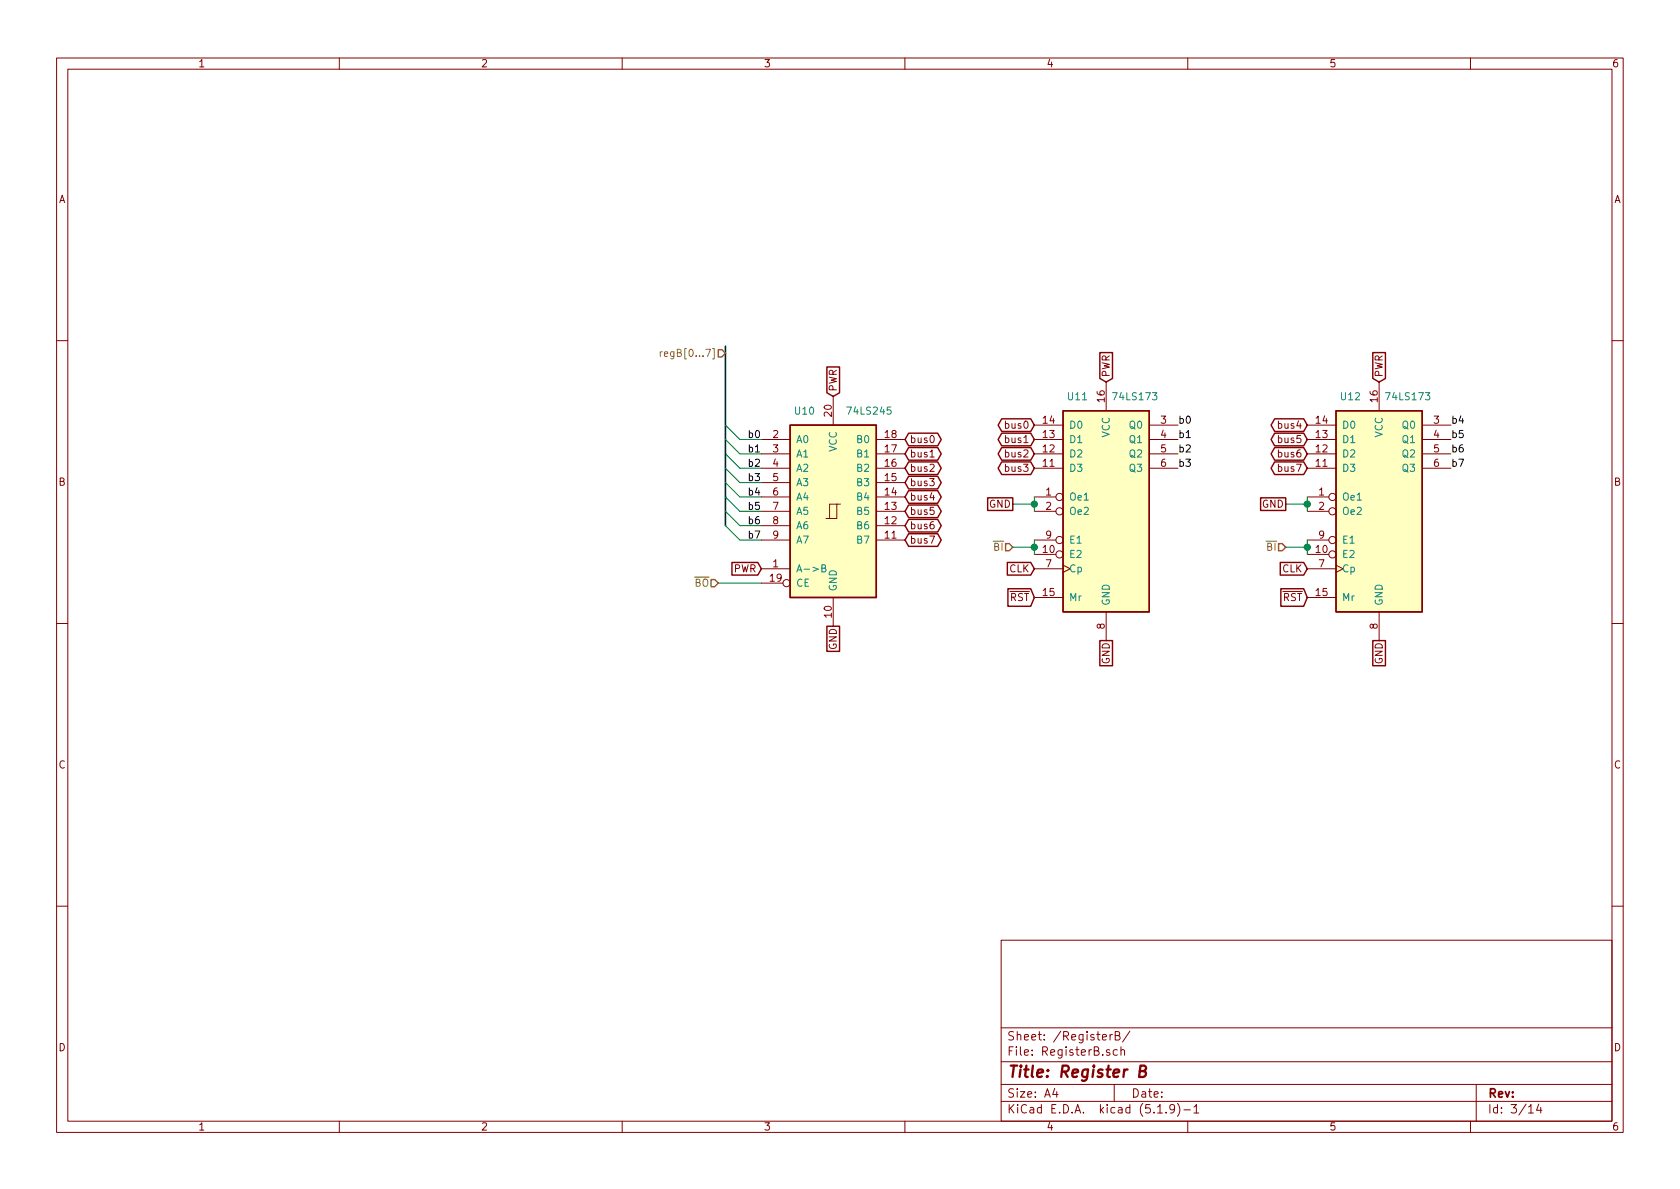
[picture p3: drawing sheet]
<svg xmlns="http://www.w3.org/2000/svg" width="297mm" height="210mm" viewBox="0 0 297 210" stroke-linecap="round" stroke-linejoin="round" font-family="sans-serif">
<g fill="none" stroke="#840000" stroke-width=".18">
<path d="M10 10.3h277v189.9h-277zM12 12.2h273v186.1h-273zM60 10.3v1.9M110 10.3v1.9M160 10.3v1.9M210 10.3v1.9M260 10.3v1.9M10 60.2h2M134.6 77.7h5.1M147.3 70.1v5.1M154.9 77.7h5.1M182.9 77.7h5.1"/>
<path d="M182.9 75.2h5.1M195.6 67.6v5M203.2 77.7h5.1M203.2 75.2h5.1M231.1 77.7h5.1M231.1 75.2h5.1M243.8 67.6v5M251.5 77.7h5M251.5 75.2h5M285 60.2h2M134.6 95.5h5.1M134.6 93h5.1"/>
<path d="M134.6 90.4h5.1M134.6 87.9h5.1M134.6 85.3h5.1M134.6 82.8h5.1M134.6 80.3h5.1M148 89.1h-1.3v2.6M148.6 89.1h-.6v2.6h-2M154.9 95.5h5.1M154.9 93h5.1M154.9 90.4h5.1M154.9 87.9h5.1M154.9 85.3h5.1"/>
<path d="M154.9 82.8h5.1M154.9 80.3h5.1M164.4 94.8h.8l-.5 1.3M164.4 82.2l.5-.1 .3 .3-.8 1h.8M164.4 80.8h.8M164.7 87.1l-.3 .9h.8M182.9 95.5h3.8M182.9 90.4h3.8M182.9 87.9h3.8M182.9 82.8h5.1M182.9 80.3h5.1M182.9 98h3.8"/>
<path d="M188 99.9l1.2 .7-1.2 .6M203.2 82.8h5.1M203.2 80.3h5.1M231.1 95.5h3.8M231.1 90.4h3.8M231.1 87.9h3.8M231.1 82.8h5.1M231.1 80.3h5.1M231.1 98h3.8M236.2 99.9l1.3 .7-1.3 .6M251.5 82.8h5M251.5 80.3h5"/>
<path d="M10 110.3h2M134.6 100.6h5.1M134.6 103.1h3.8M147.3 105.7v5M182.9 100.6h5.1M182.9 105.7h5.1M195.6 108.2v5.1M231.1 100.6h5.1M231.1 105.7h5.1M243.8 108.2v5.1M285 110.3h2M10 160.2h2"/>
<path d="M177 166.3h108v32h-108zM285 160.2h2M60 198.3v1.9M110 198.3v1.9M160 198.3v1.9M177 194.8h108M177 191.8h108M177 187.8h108M177 181.8h108M186.5 192.5l-.4 1h1M186.8 193v1M196.2 185.7l-.4-.1-.2 .2 .1 .2 .5 .2v.3h-.6"/>
<path d="M196.3 182.9v1M196.7 182.9l-.4 .3M197 191.8v3M197.2 183.1l.7-.1 .1-.3-.2-.2-.6-.1v1.5h.6l.2-.3a.41 .41 0 0 0-.3-.5M197.6 185.7l-.5-.1-.3 .3 .1 .6 .2 .1 .5-.1M198.2 185.7l.2-.1 .4 .1v.9M198.2 185.1v1.5M199.8 182.3l-1.3 2M204.7 196.8h.8M206.2 196.7v.1M207.7 196l-.1 .1a.48 .48 0 0 1-.6 .1l-.2-.2 .2-.6a.48 .48 0 0 1 .6 .1 1.27 1.27 0 0 1-.2 1.2l-.4 .1M208.2 195.1a1.71 1.71 0 0 1 0 2.3"/>
<path d="M209.3 196.3h1.2M210 198.3v1.9M211.1 195.8l.4-.5v1.5M211.1 196.8h.9M260 198.3v1.9M261 191.8v6.5M270.3 195.8l.4-.5v1.5M270.3 196.8h.8M272.1 195.2l-.4 1.1h.9M272.4 195.8v1"/>
<circle cx="187.3" cy="95.5" r=".63"/>
<circle cx="187.3" cy="90.4" r=".63"/>
<circle cx="187.3" cy="87.9" r=".63"/>
<circle cx="187.3" cy="98" r=".63"/>
<circle cx="235.6" cy="95.5" r=".63"/>
<circle cx="235.6" cy="90.4" r=".63"/>
<circle cx="235.6" cy="87.9" r=".63"/>
<circle cx="235.6" cy="98" r=".63"/>
<circle cx="139.1" cy="103.1" r=".63"/>
</g>
<path d="M201.5 189.4l.9-.1a.47 .47 0 0 0 .2-.5 .47 .47 0 0 0-.3-.4h-.6l-.3 2h.8a.53 .53 0 0 0 .4-.5 .53 .53 0 0 0-.4-.5" fill="none" stroke="#840000" stroke-width=".41"/>
<g fill="#ffffc2" stroke="#ffffc2" stroke-width=".18">
<path d="M139.7 75.2h15.2v30.5h-15.2z"/>
<path d="M188 72.6h15.2v35.6h-15.2z"/>
<path d="M236.2 72.6h15.3v35.6h-15.3z"/>
</g>
<g fill="none" stroke="#840000" stroke-width=".25">
<path d="M139.7 75.2h15.2v30.5h-15.2zM146.2 64.9h2.2v4.6l-1.1 .6-1.1-.6zM160.7 79.1h5.1l.6 1.2-.6 1.1h-5.1l-.7-1.1zM160.7 76.6h5.1l.6 1.1-.6 1.1h-5.1l-.7-1.1zM177.1 79.1h5.1l.7 1.2-.7 1.1h-5.1l-.6-1.1zM177.1 76.6h5.1l.7 1.1-.7 1.1h-5.1l-.6-1.1zM177.1 74.1h5.1l.7 1.1-.7 1.1h-5.1l-.6-1.1zM188 72.6h15.2v35.6h-15.2zM194.5 62.4h2.2v4.5l-1.1 .7-1.1-.7zM225.4 74.1h5.1l.6 1.1-.6 1.1h-5.1l-.7-1.1zM225.4 76.6h5.1l.6 1.1-.6 1.1h-5.1l-.7-1.1zM225.4 79.1h5.1l.6 1.2-.6 1.1h-5.1l-.7-1.1z"/>
<path d="M236.2 72.6h15.3v35.6h-15.3zM242.7 62.4h2.3v4.5l-1.2 .7-1.1-.7zM129.4 99.5h4.6l.6 1.1-.6 1.1h-4.6zM160.7 89.3h5.1l.6 1.1-.6 1.1h-5.1l-.7-1.1zM160.7 94.4h5.1l.6 1.1-.6 1.1h-5.1l-.7-1.1zM160.7 91.8h5.1l.6 1.2-.6 1.1h-5.1l-.7-1.1zM160.7 86.8h5.1l.6 1.1-.6 1.1h-5.1l-.7-1.1zM160.7 84.2h5.1l.6 1.1-.6 1.2h-5.1l-.7-1.2zM160.7 81.7h5.1l.6 1.1-.6 1.1h-5.1l-.7-1.1zM174.6 88h4.5v2.3h-4.5zM177.1 81.7h5.1l.7 1.1-.7 1.1h-5.1l-.6-1.1zM178.1 99.5h4.1l.7 1.1-.7 1.1h-4.1z"/>
<path d="M222.9 88h4.4v2.3h-4.4zM225.4 81.7h5.1l.6 1.1-.6 1.1h-5.1l-.7-1.1zM226.4 99.5h4.1l.6 1.1-.6 1.1h-4.1zM146.2 110.7h2.2v4.5h-2.2zM178.2 104.1h4l.7 1.6-.7 1.5h-4zM194.5 113.3h2.2v4.4h-2.2zM226.5 104.1h4l.6 1.6-.6 1.5h-4zM242.7 113.3h2.3v4.4h-2.3z"/>
</g>
<path d="M145.3 100.5l.6-.1v-.4l-.6-.1v1.2h.5l.2-.2v-.2l-.3-.2" fill="none" stroke="#008484" stroke-width=".18"/>
<path d="M128.3 61.2v31.8" fill="none" stroke="#000084" stroke-width=".3"/>
<g fill="none" stroke="#008400" stroke-width=".18">
<path d="M128.3 77.7l2.5 2.6h3.8M128.3 75.2l2.5 2.5h3.8M128.3 90.4l2.5 2.6h3.8M128.3 93l2.5 2.5h3.8M128.3 87.9l2.5 2.5h3.8M128.3 85.3l2.5 2.6h3.8M128.3 82.8l2.5 2.5h3.8M128.3 80.3l2.5 2.5h3.8M179.1 89.1h3.8M179.1 96.8h3.8M182.9 87.9v2.5M182.9 95.5v2.5"/>
<path d="M227.3 89.1h3.8M227.3 96.8h3.8M231.1 87.9v2.5M231.1 95.5v2.5M127 103.1h7.6"/>
</g>
<path d="M127 61.8h.6l.7 .7-.7 .6h-.6zM177.8 96.1h.6l.7 .7-.7 .6h-.6zM226.1 96.1h.6l.6 .7-.6 .6h-.6zM125.7 102.5h.7l.6 .6-.6 .7h-.7z" fill="none" stroke="#848400" stroke-width=".25"/>
<path d="M116.7 62.2v.8M117.1 62.2l-.4 .2M117.5 62.6l.6-.1-.1-.3h-.3l-.2 .2v.6h.5" fill="none" stroke="#848400" stroke-width=".18"/>
<g fill="#008400" stroke="#008400" stroke-width=".25">
<circle cx="231.1" cy="96.8" r=".51"/>
<circle cx="231.1" cy="89.1" r=".51"/>
<circle cx="182.9" cy="89.1" r=".51"/>
<circle cx="182.9" cy="96.8" r=".51"/>
</g>
<text font-size="2.8" fill="#840000" x="178" y="190.5">Title: Register B</text>
<g font-size="2.1" fill="#840000">
<text x="178" y="184">Sheet: /RegisterB/</text>
<text x="178" y="186.7">File: RegisterB.sch</text>
<text x="178" y="196.9">KiCad E.D.A. kicad (5.1.9)-1</text>
<text x="178" y="194.1">Size: A4</text>
<text x="200" y="194.1">Date:</text>
<text x="263" y="194.1">Rev:</text>
<text x="263" y="196.9">Id: 3/14</text>
</g>
<g font-size="1.8" fill="#840000">
<text x="35" y="11.9">1</text>
<text x="85" y="11.9">2</text>
<text x="135" y="11.9">3</text>
<text x="185" y="11.9">4</text>
<text x="235" y="11.9">5</text>
<text x="285" y="11.9">6</text>
<text x="10.4" y="35.9">A</text>
<text x="285.4" y="35.9">A</text>
<text x="148" y="69.3" transform="rotate(-90 148 69.3)">PWR</text>
<text x="195.3" y="71.1" transform="rotate(-90 195.3 71.1)">16</text>
<text x="196.2" y="66.8" transform="rotate(-90 196.2 66.8)">PWR</text>
<text x="243.6" y="71.1" transform="rotate(-90 243.6 71.1)">16</text>
<text x="244.5" y="66.8" transform="rotate(-90 244.5 66.8)">PWR</text>
<text x="136.7" y="77.5">2</text>
<text x="147.1" y="73.6" transform="rotate(-90 147.1 73.6)">20</text>
<text x="156.5" y="77.5">18</text>
<text x="178" y="75.8">bus0</text>
<text x="184.5" y="77.5">13</text>
<text x="184.5" y="74.9">14</text>
<text x="205.3" y="74.9">3</text>
<text x="205.3" y="77.5">4</text>
<text x="226.2" y="75.8">bus4</text>
<text x="232.7" y="77.5">13</text>
<text x="232.7" y="74.9">14</text>
<text x="253.5" y="74.9">3</text>
<text x="253.5" y="77.5">4</text>
<text x="136.7" y="80">3</text>
<text x="136.7" y="82.5">4</text>
<text x="156.5" y="82.5">16</text>
<text x="156.5" y="80">17</text>
<text x="160.8" y="83.4">bus2</text>
<text x="160.8" y="80.9">bus1</text>
<text x="160.8" y="78.4">bus0</text>
<text x="178" y="80.9">bus2</text>
<text x="178" y="83.4">bus3</text>
<text x="178" y="78.4">bus1</text>
<text x="184.5" y="82.5">11</text>
<text x="184.5" y="80">12</text>
<text x="205.3" y="80">5</text>
<text x="205.3" y="82.5">6</text>
<text x="226.2" y="78.4">bus5</text>
<text x="226.2" y="80.9">bus6</text>
<text x="226.2" y="83.4">bus7</text>
<text x="232.7" y="82.5">11</text>
<text x="232.7" y="80">12</text>
<text x="253.5" y="80">5</text>
<text x="253.5" y="82.5">6</text>
<text x="10.4" y="85.9">B</text>
<text x="136.7" y="85.1">5</text>
<text x="136.7" y="87.6">6</text>
<text x="156.5" y="87.6">14</text>
<text x="156.5" y="85.1">15</text>
<text x="160.8" y="88.5">bus4</text>
<text x="160.8" y="86">bus3</text>
<text x="174.9" y="89.8">GND</text>
<text x="184.9" y="87.6">1</text>
<text x="223.1" y="89.8">GND</text>
<text x="233.2" y="87.6">1</text>
<text x="285.4" y="85.9">B</text>
<text x="136.7" y="90.2">7</text>
<text x="136.7" y="92.7">8</text>
<text x="136.7" y="95.2">9</text>
<text x="156.5" y="95.2">11</text>
<text x="156.5" y="92.7">12</text>
<text x="156.5" y="90.2">13</text>
<text x="160.8" y="91.1">bus5</text>
<text x="160.8" y="93.6">bus6</text>
<text x="184.9" y="90.2">2</text>
<text x="184.9" y="95.2">9</text>
<text x="233.2" y="90.2">2</text>
<text x="233.2" y="95.2">9</text>
<text x="129.7" y="101.2">PWR</text>
<text x="136.7" y="100.3">1</text>
<text x="160.8" y="96.1">bus7</text>
<text x="178.5" y="101.2">CLK</text>
<text x="184.5" y="97.8">10</text>
<text x="184.9" y="100.3">7</text>
<text x="226.7" y="101.2">CLK</text>
<text x="232.7" y="97.8">10</text>
<text x="233.2" y="100.3">7</text>
<text x="136.2" y="102.9">19</text>
<text x="178.6" y="106.3">RST</text>
<text x="184.5" y="105.4">15</text>
<text x="226.8" y="106.3">RST</text>
<text x="232.7" y="105.4">15</text>
<text x="147.1" y="109.2" transform="rotate(-90 147.1 109.2)">10</text>
<text x="195.3" y="111.2" transform="rotate(-90 195.3 111.2)">8</text>
<text x="243.6" y="111.2" transform="rotate(-90 243.6 111.2)">8</text>
<text x="148" y="114.9" transform="rotate(-90 148 114.9)">GND</text>
<text x="196.2" y="117.5" transform="rotate(-90 196.2 117.5)">GND</text>
<text x="244.5" y="117.5" transform="rotate(-90 244.5 117.5)">GND</text>
<text x="10.4" y="135.9">C</text>
<text x="285.4" y="135.9">C</text>
<text x="10.4" y="185.9">D</text>
<text x="285.4" y="185.9">D</text>
<text x="35" y="199.9">1</text>
<text x="85" y="199.9">2</text>
<text x="135" y="199.9">3</text>
<text x="185" y="199.9">4</text>
<text x="235" y="199.9">5</text>
<text x="285" y="199.9">6</text>
</g>
<g font-size="1.8" fill="#848400">
<text x="118.1" y="63.1">regB[0...7]</text>
<text x="175.8" y="97.4">BI</text>
<text x="224" y="97.4">BI</text>
<text x="122.8" y="103.8">BO</text>
</g>
<g font-size="1.8" fill="#008484">
<text x="188.9" y="70.8">U11</text>
<text x="197.1" y="70.8">74LS173</text>
<text x="237.1" y="70.8">U12</text>
<text x="245.3" y="70.8">74LS173</text>
<text x="140.6" y="73.3">U10</text>
<text x="150.1" y="73.3">74LS245</text>
<text x="189" y="75.8">D0</text>
<text x="196.2" y="77.4" transform="rotate(-90 196.2 77.4)">VCC</text>
<text x="199.8" y="75.8">Q0</text>
<text x="237.2" y="75.8">D0</text>
<text x="244.5" y="77.4" transform="rotate(-90 244.5 77.4)">VCC</text>
<text x="248.1" y="75.8">Q0</text>
<text x="140.7" y="78.4">A0</text>
<text x="140.7" y="80.9">A1</text>
<text x="140.7" y="83.4">A2</text>
<text x="148" y="79.9" transform="rotate(-90 148 79.9)">VCC</text>
<text x="151.7" y="83.4">B2</text>
<text x="151.7" y="80.9">B1</text>
<text x="151.7" y="78.4">B0</text>
<text x="189" y="83.4">D3</text>
<text x="189" y="80.9">D2</text>
<text x="189" y="78.4">D1</text>
<text x="199.8" y="78.4">Q1</text>
<text x="199.8" y="80.9">Q2</text>
<text x="199.8" y="83.4">Q3</text>
<text x="237.2" y="83.4">D3</text>
<text x="237.2" y="80.9">D2</text>
<text x="237.2" y="78.4">D1</text>
<text x="248.1" y="78.4">Q1</text>
<text x="248.1" y="80.9">Q2</text>
<text x="248.1" y="83.4">Q3</text>
<text x="140.7" y="86">A3</text>
<text x="140.7" y="88.5">A4</text>
<text x="151.7" y="88.5">B4</text>
<text x="151.7" y="86">B3</text>
<text x="189" y="88.5">Oe1</text>
<text x="237.2" y="88.5">Oe1</text>
<text x="140.7" y="91.1">A5</text>
<text x="140.7" y="93.6">A6</text>
<text x="151.7" y="93.6">B6</text>
<text x="151.7" y="91.1">B5</text>
<text x="189" y="91.1">Oe2</text>
<text x="237.2" y="91.1">Oe2</text>
<text x="140.7" y="101.2">A-&gt;B</text>
<text x="140.7" y="96.1">A7</text>
<text x="151.7" y="96.1">B7</text>
<text x="189" y="98.7">E2</text>
<text x="189" y="101.2">Cp</text>
<text x="189" y="96.1">E1</text>
<text x="237.2" y="98.7">E2</text>
<text x="237.2" y="101.2">Cp</text>
<text x="237.2" y="96.1">E1</text>
<text x="140.7" y="103.8">CE</text>
<text x="148" y="104.6" transform="rotate(-90 148 104.6)">GND</text>
<text x="189" y="106.3">Mr</text>
<text x="196.2" y="107.2" transform="rotate(-90 196.2 107.2)">GND</text>
<text x="237.2" y="106.3">Mr</text>
<text x="244.5" y="107.2" transform="rotate(-90 244.5 107.2)">GND</text>
</g>
<g font-size="1.8">
<text x="132.6" y="77.5">b0</text>
<text x="208.3" y="74.9">b0</text>
<text x="208.3" y="77.5">b1</text>
<text x="256.5" y="74.9">b4</text>
<text x="256.5" y="77.5">b5</text>
<text x="132.6" y="80">b1</text>
<text x="132.6" y="82.5">b2</text>
<text x="208.3" y="82.5">b3</text>
<text x="208.3" y="80">b2</text>
<text x="256.5" y="80">b6</text>
<text x="256.5" y="82.5">b7</text>
<text x="132.6" y="85.1">b3</text>
<text x="132.6" y="87.6">b4</text>
<text x="132.6" y="90.2">b5</text>
<text x="132.6" y="95.2">b7</text>
<text x="132.6" y="92.7">b6</text>
</g>
</svg>
